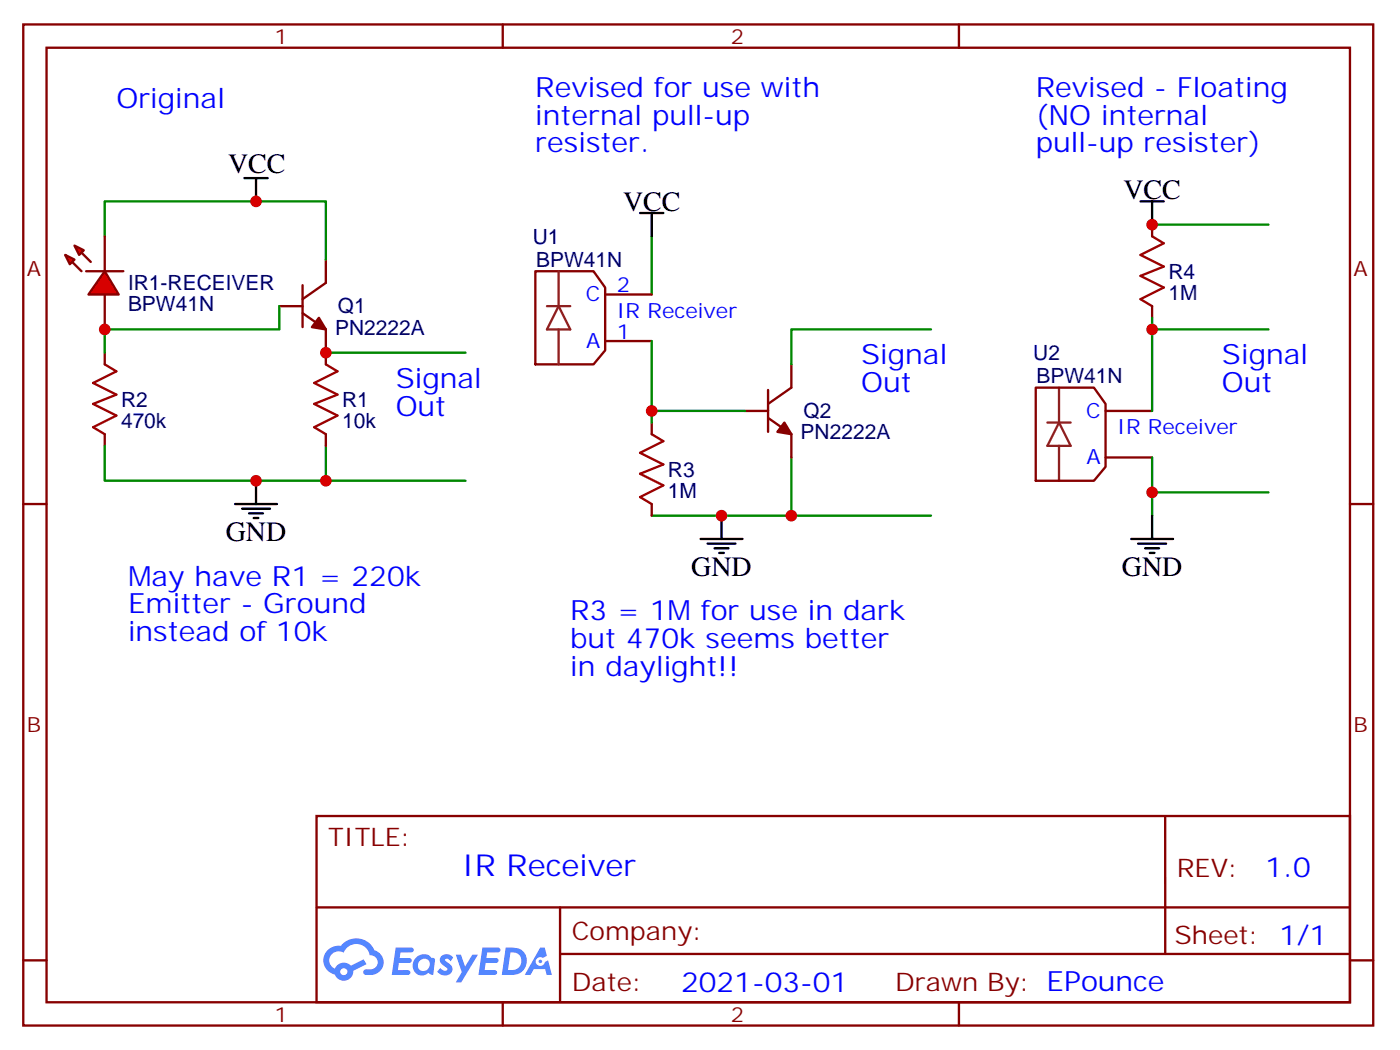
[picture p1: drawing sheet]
<svg xmlns="http://www.w3.org/2000/svg" width="212mm" height="159mm" viewBox="0 0 212 159" stroke-linecap="round" stroke-linejoin="round" font-family="sans-serif">
<g fill="none" stroke="#870000" stroke-width=".35">
<path d="M3.5 3.7h204.6v151.7h-204.6zM7.1 7.2h197.5v144.7h-197.5zM76.2 3.7v3.5M145.3 3.7v3.5M3.5 76.4h3.6M204.6 76.4h3.5M48 123.6h156.6v28.3h-156.6zM48 137.5h156.5M84.9 137.5v14.1M176.6 123.7v20.9M3.5 145.5h3.6M76.2 151.9v3.5"/>
<path d="M84.9 144.6h119.6M145.3 151.9v3.5M204.6 145.5h3.5"/>
</g>
<g fill="#5487ff">
<path d="M67 144.8a1.22 1.22 0 0 1 1.7 .3l-.4 .6-.3-.3-.3-.1-.2 .1v.2a1.74 1.74 0 0 1 1.1 1.3 1.22 1.22 0 0 1-.9 .9 1.22 1.22 0 0 1-1.2-.4l-.2-.2 .4-.5a.6 .6 0 0 0 .5 .4 .6 .6 0 0 0 .6-.2l-.1-.3a1.48 1.48 0 0 1-1-1.4z"/>
<path d="M60 143.6h1.5a1.22 1.22 0 0 1 1.2 .2 .37 .37 0 0 1-.4 .5h-1.6l-.1 .9h1.5a.37 .37 0 0 1 .3 .4 .37 .37 0 0 1-.4 .3h-1.5l-.2 1.1h.8a1.15 1.15 0 0 1 1.1 .2 .36 .36 0 0 1-.4 .5h-2.4z"/>
<path d="M73.1 143.6h1.5a1.23 1.23 0 0 1 1.2 .2 .37 .37 0 0 1-.3 .5h-1.7l-.1 .9h1.5a.37 .37 0 0 1 .4 .4 .37 .37 0 0 1-.4 .3h-1.6l-.2 1.1h.8a1.15 1.15 0 0 1 1.1 .2 .36 .36 0 0 1-.3 .5h-2.5z"/>
<path d="M81.9 143.6h.7l.3 1.2-.6 .3a.69 .69 0 0 0-1 .3 .69 .69 0 0 0 .4 1 .69 .69 0 0 0 .9-.6l.5-.3 .5 2.2h-.7l-.3-.9h-1.7l-.5 .9h-.9z"/>
<path d="M69.1 144.7h.8l.6 1.8 1.1-1.8h.8l-2.5 4.2h-.8l.9-1.6z"/>
<path d="M76.7 143.6l-.6 4.1h1.3a2.1 2.1 0 0 0 2.4-1.5 2.1 2.1 0 0 0-1.3-2.5zM77.4 144.3a1.39 1.39 0 0 1 1.6 1.4 1.39 1.39 0 0 1-1.7 1.3h-.3z"/>
<path d="M63 145.2a1.48 1.48 0 0 0-.2 2 1.48 1.48 0 0 0 2 .3l.1-.1 .4 .2 .4 .1 .2-2.3-.1-.2-.4-.1a1.49 1.49 0 0 0-2.4 .1zM63.6 145.6a.89 .89 0 0 1 1.4 0 .89 .89 0 0 1-.2 1.3 .89 .89 0 0 1-1.3 0 .89 .89 0 0 1 .1-1.3z"/>
<path d="M49.7 144a2.18 2.18 0 0 0 1 3.7 1.44 1.44 0 0 0 1.7 .9 1.44 1.44 0 0 0 1.1-1.5l2.1-1-.5-.7-1.9 .9a1.47 1.47 0 0 0-2.4 .5 1.39 1.39 0 0 1-.7-2 1.39 1.39 0 0 1 2-.4 2.08 2.08 0 0 1 2.1-1.3 2.08 2.08 0 0 1 1.9 1.6 1.07 1.07 0 0 1 1.2 1 1.07 1.07 0 0 1-1.1 1.2h-.6a.43 .43 0 0 0-.5 .3 .43 .43 0 0 0 .4 .5 2.06 2.06 0 0 0 2.1-.6 2.06 2.06 0 0 0 .3-2.2l-.7-.7-.5-.2a2.98 2.98 0 0 0-5-.7l-1.1 .1zM51.6 147.3a.55 .55 0 0 1 1.1 0 .55 .55 0 0 1-1.1 0z"/>
<circle cx="81.9" cy="145.7" r=".26"/>
</g>
<path d="M49.4 39.3v3.6l-3.5 2.4M15.9 53.4v1.8M42.3 46.4h3.6M45.9 47.4l3.5 2.5v3.5M45.9 43.2v6.4M15.9 65.8v1.8" fill="none" stroke="#870000" stroke-width=".35"/>
<path d="M48.3 48.2l1.1 1.7-2.1-.3z" fill="#870000" stroke="#870000" stroke-width=".35"/>
<path d="M37 27h3.6M38.8 27v3.5M35.6 76.4h6.4M36.7 77.1h4.2M37.7 77.8h2.2M38.5 78.5h.7M38.8 72.8v3.6" fill="none" stroke="#000" stroke-width=".35"/>
<path d="M15.9 35.8v-5.3h33.5v8.8M42.3 46.4v3.5h-26.4v3.5M15.9 67.6v5.2h33.5v-5.2M49.4 72.8h21.2" fill="none" stroke="#008700" stroke-width=".35"/>
<path d="M15.9 55.2l1.7 1.1-3.5 1.7 3.5 1.8-3.5 1.4 3.5 1.8-3.5 1.7 1.8 1.1" fill="none" stroke="#a10000" stroke-width=".35"/>
<g fill="#f00" stroke="#870000" stroke-width=".35">
<path d="M15.9 41.1l2.1 3.5h-4.6z"/>
<path d="M13.1 41.1h5.6z"/>
</g>
<g fill="#870000" stroke="#870000" stroke-width=".35">
<path d="M10.9 39.7l1.4 1.4z"/>
<path d="M12.3 38.3l1.5 1.4z"/>
</g>
<g fill="#f00" stroke="#870000" stroke-width=".35">
<path d="M9.9 38.6l1.4 .7-.7 .7z"/>
<path d="M11.3 37.2l1.4 .7-.7 .7z"/>
</g>
<g fill="none" stroke="#870000" stroke-width=".35">
<path d="M15.9 35.8v5.3M174.6 34v1.8M15.9 44.6v5.3M49.4 53.4v1.8M81.1 41.1h8.9l1.7 2.5v9.5l-1.7 2.1h-8.9zM91.7 51.7h7.1M91.7 44.6h7.1M116.4 59.1v6.3M119.9 55.2v3.5l-3.5 2.5M157 58.7h8.8l1.8 2.5v9.5l-1.8 2.1h-8.8zM174.6 46.4v1.8M49.4 65.8v1.8"/>
<path d="M98.8 64v1.8M98.8 76.4v1.7M112.9 62.3h3.5M116.4 63.3l3.5 2.5v3.5M167.6 62.3h7M167.6 69.3h7"/>
</g>
<path d="M174.6 35.8l1.8 1.1-3.5 1.7 3.5 1.8-3.5 1.4 3.5 1.8-3.5 1.7 1.7 1.1M49.4 55.2l1.8 1.1-3.6 1.7 3.6 1.8-3.6 1.4 3.6 1.8-3.6 1.7 1.8 1.1M98.8 65.8l1.7 1.1-3.5 1.7 3.5 1.8-3.5 1.4 3.5 1.8-3.5 1.7 1.8 1.1" fill="none" stroke="#a10000" stroke-width=".35"/>
<path d="M98.8 35.8v8.8M174.6 34h17.7M49.4 53.4h21.2M98.8 51.7v12.3M141.1 49.9h-21.2v5.3M174.6 48.2v14.1M174.6 49.9h17.7M98.8 62.3h14.1M119.9 69.3v8.8h-21.1M119.9 78.1h21.2M174.6 69.3v8.8M174.6 74.6h17.7" fill="none" stroke="#008700" stroke-width=".35"/>
<g fill="none" stroke="#000" stroke-width=".35">
<path d="M97 32.3h3.5M98.8 32.3v3.5M172.9 30.5h3.5M174.6 30.5v3.5M109.4 78.1v3.6M174.6 78.1v3.6M106.2 81.7h6.3M107.2 82.4h4.3M108.3 83.1h2.1M109 83.8h.7M171.4 81.7h6.4M172.5 82.4h4.2"/>
<path d="M173.6 83.1h2.1M174.3 83.8h.7"/>
</g>
<path d="M118.9 64l1 1.8-2.1-.4z" fill="#870000" stroke="#870000" stroke-width=".35"/>
<path d="M82.9 46.4h3.5M84.7 46.4l1.7 3.5h-3.5zM84.7 41.1v5.3M84.7 49.9v5.3M160.5 58.7v5.3M158.7 64h3.6M160.5 64l1.8 3.6h-3.6zM160.5 67.6v5.2" fill="none" stroke="#8c2424" stroke-width=".35"/>
<g fill="#c00">
<circle cx="38.8" cy="30.5" r=".88"/>
<circle cx="15.9" cy="49.9" r=".88"/>
<circle cx="49.4" cy="53.4" r=".88"/>
<circle cx="119.9" cy="78.1" r=".88"/>
<circle cx="38.8" cy="72.8" r=".88"/>
<circle cx="49.4" cy="72.8" r=".88"/>
<circle cx="98.8" cy="62.3" r=".88"/>
<circle cx="109.4" cy="78.1" r=".88"/>
<circle cx="174.6" cy="74.6" r=".88"/>
<circle cx="174.6" cy="49.9" r=".88"/>
<circle cx="174.6" cy="34" r=".88"/>
</g>
<text font-size="4.6" fill="#00f" x="70.1" y="132.7">IR Receiver</text>
<g font-size="4.2" fill="#00f">
<text x="17.6" y="16.4">Original</text>
<text x="81.1" y="14.6">Revised for use with</text>
<text x="157" y="14.6">Revised - Floating</text>
<text x="81.1" y="18.9">internal pull-up</text>
<text x="81.1" y="23.1">resister.</text>
<text x="157" y="18.9">(NO internal</text>
<text x="157" y="23.1">pull-up resister)</text>
<text x="60" y="58.7">Signal</text>
<text x="130.5" y="55.2">Signal</text>
<text x="130.5" y="59.4">Out</text>
<text x="185.2" y="55.2">Signal</text>
<text x="185.2" y="59.4">Out</text>
<text x="60" y="63">Out</text>
<text x="19.4" y="88.7">May have R1 = 220k</text>
<text x="19.4" y="93">Emitter - Ground</text>
<text x="86.4" y="94">R3 = 1M for use in dark</text>
<text x="19.4" y="97.2">instead of 10k</text>
<text x="86.4" y="98.2">but 470k seems better</text>
<text x="86.4" y="102.5">in daylight!!</text>
<text x="191.8" y="132.9">1.0</text>
<text x="103.2" y="150.3">2021-03-01</text>
</g>
<g font-size="4.2">
<text x="34.6" y="26.3">VCC</text>
<text x="94.4" y="31.9">VCC</text>
<text x="170.3" y="30.1">VCC</text>
<text x="34.2" y="82">GND</text>
<text x="104.8" y="87.3">GND</text>
<text x="170" y="87.3">GND</text>
</g>
<g font-size="3.9" fill="#800">
<text x="49.7" y="128.2">TITLE:</text>
<text x="178.4" y="132.9">REV:</text>
<text x="86.6" y="142.4">Company:</text>
<text x="178" y="143.1">Sheet: 1/1</text>
<text x="86.6" y="150.1">Date:</text>
<text x="135.7" y="150.2">Drawn By: EPounce</text>
</g>
<g font-size="3.2" fill="#800">
<text x="41.6" y="6.7">1</text>
<text x="110.8" y="6.7">2</text>
<text x="4.1" y="41.8">A</text>
<text x="205.1" y="41.8">A</text>
<text x="4.1" y="110.9">B</text>
<text x="205.1" y="110.9">B</text>
<text x="41.6" y="154.9">1</text>
<text x="110.8" y="154.9">2</text>
</g>
<g font-size="3.2" fill="#000080">
<text x="80.8" y="36.9">U1</text>
<text x="81.3" y="40.5">BPW41N</text>
<text x="19.4" y="47.2">BPW41N</text>
<text x="19.4" y="44">IR1-RECEIVER</text>
<text x="51.2" y="47.4">Q1</text>
<text x="177.1" y="45.4">1M</text>
<text x="177.1" y="42.3">R4</text>
<text x="50.8" y="50.7">PN2222A</text>
<text x="156.6" y="54.6">U2</text>
<text x="157.1" y="58.1">BPW41N</text>
<text x="18.3" y="64.8">470k</text>
<text x="18.3" y="61.7">R2</text>
<text x="51.9" y="64.8">10k</text>
<text x="51.9" y="61.7">R1</text>
<text x="121.8" y="63.3">Q2</text>
<text x="121.4" y="66.6">PN2222A</text>
<text x="101.2" y="75.4">1M</text>
<text x="101.2" y="72.3">R3</text>
</g>
<g font-size="3.2" fill="#00f">
<text x="88.8" y="45.7">C</text>
<text x="93.5" y="44.3">2</text>
<text x="88.8" y="52.7">A</text>
<text x="93.5" y="51.3">1</text>
<text x="93.5" y="48.2">IR Receiver</text>
<text x="164.6" y="63.3">C</text>
<text x="169.3" y="65.8">IR Receiver</text>
<text x="164.7" y="70.4">A</text>
</g>
</svg>
